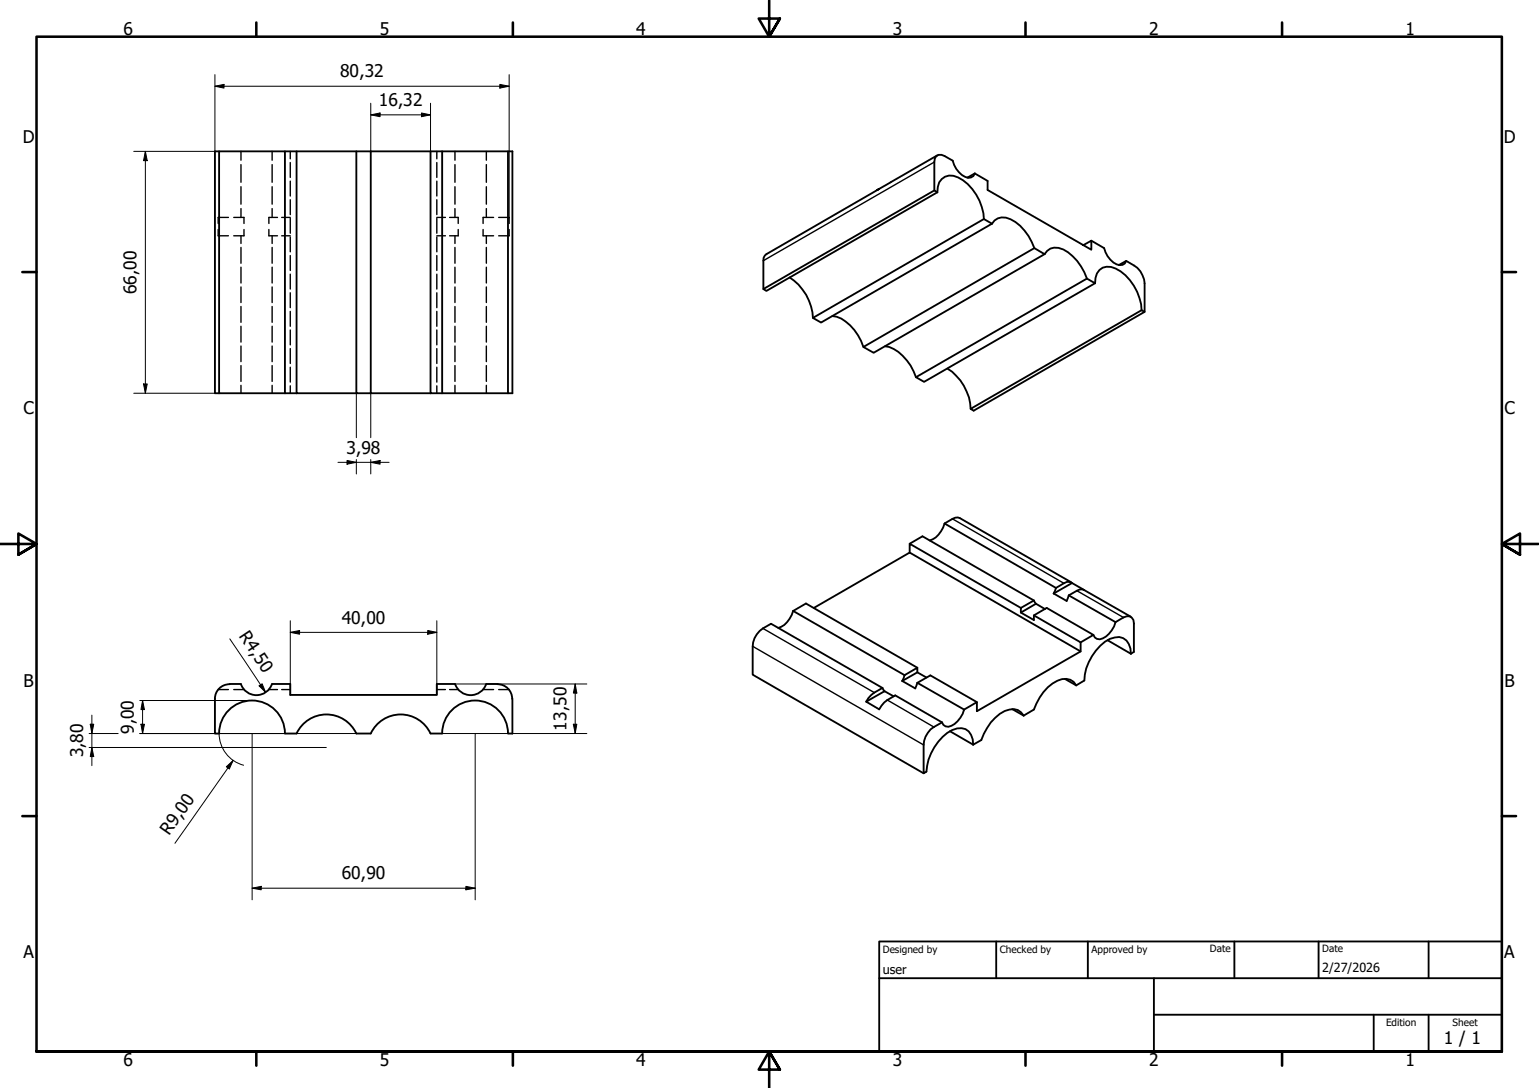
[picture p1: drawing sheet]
<svg xmlns="http://www.w3.org/2000/svg" width="420mm" height="297mm" viewBox="0 0 420 297" stroke-linecap="round" stroke-linejoin="round" font-family="sans-serif">
<!-- layer: Hidden (ISO) -->
<g fill="none" stroke="#000" stroke-width=".38">
<path d="M62.4 59.4h-2.8v1.6M63.8 59.4h2.8v1.6M65.8 41.3v2.4M65.8 44.9v4.9M65.8 51v4.7M65.8 56.9v2.5M74.3 41.3v2.4M74.3 44.9v4.9M74.3 51v4.7M74.3 56.9v2.5M75.8 59.4h-2.4v1.6M76.9 59.4h2.3"/>
<path d="M79.2 41.3v2.1M79.2 44.4v4M79.2 49.5v4M79.2 54.5v4.1M79.2 59.6v4.1M119.3 59.4h2.3M119.3 41.3v2.1M119.3 44.4v4M119.3 49.5v4M119.3 54.5v4.1M119.3 59.6v4.1M122.7 59.4h2.4v1.6"/>
<path d="M124.2 41.3v2.4M124.2 44.9v4.9M124.2 51v4.7M124.2 56.9v2.5M132.8 41.3v2.4M132.8 44.9v4.9M132.8 51v4.7M132.8 56.9v2.5M134.7 59.4h-2.8v1.6M136.1 59.4h2.9v1.6M59.6 62.7v1.7h2.8M65.8 64.4v2.1"/>
<path d="M65.8 67.5v4.4M65.8 72.9v4.4M65.8 78.3v4.3M66.6 62.7v1.7h-2.8M73.4 62.7v1.7h2.4M74.3 64.4v2.1M74.3 67.5v4.4M74.3 72.9v4.4M74.3 78.3v4.3M76.9 64.4h2.3M79.2 64.7v4.1M79.2 69.8v4"/>
<path d="M79.2 74.9v4M79.2 79.9v4.1M119.3 64.4h2.3M119.3 64.7v4.1M119.3 69.8v4M119.3 74.9v4M119.3 79.9v4.1M124.2 64.4v2.1M124.2 67.5v4.4M124.2 72.9v4.4M124.2 78.3v4.3M125.1 62.7v1.7h-2.4"/>
<path d="M131.9 62.7v1.7h2.8M132.8 64.4v2.1M132.8 67.5v4.4M132.8 72.9v4.4M132.8 78.3v4.3M139 62.7v1.7h-2.9M65.8 83.7v4.3M65.8 89.1v4.3M65.8 94.5v4.2M65.8 99.8v4.3M74.3 83.7v4.3M74.3 89.1v4.3"/>
<path d="M74.3 94.5v4.2M74.3 99.8v4.3M79.2 85v4.1M79.2 90.1v4.1M79.2 95.2v4M119.3 85v4.1M119.3 90.1v4.1M119.3 95.2v4M124.2 83.7v4.3M124.2 89.1v4.3M124.2 94.5v4.2M124.2 99.8v4.3"/>
<path d="M132.8 83.7v4.3M132.8 89.1v4.3M132.8 94.5v4.2M132.8 99.8v4.3M65.8 105.2v2.2M74.3 105.2v2.2M79.2 100.3v4M79.2 105.3v2.1M119.3 100.3v4M119.3 105.3v2.1M124.2 105.2v2.2M132.8 105.2v2.2"/>
<path d="M59.6 188.3h2.8M63.8 188.3h2.8M73.4 188.3h2.4M76.9 188.3h2.3M119.3 188.3h2.3M122.7 188.3h2.4M131.9 188.3h2.8M136.1 188.3h2.9"/>
</g>
<!-- layer: Visible (ISO) -->
<g fill="none" stroke="#000" stroke-width=".51">
<path d="M59.8 41.3v66.1h18M77.8 41.3v66.1h3.2M81 41.3v66.1h16.3M97.3 41.3v66.1h3.9M101.2 41.3v66.1h16.3M117.5 41.3v66.1h3.2M120.7 41.3v66.1h18M138.7 41.3v66.1h1.2v-66.1h-81.2v66.1h1.1M239.6 51.8l-30.8 18-.3 .6-.1 .8v7.7M255.1 52l-46.7 26.9 .8 .5 46.7-26.9M255.9 42.4l-16.5 9.5 .4-.2M255.9 52.5a3.9 3.9 0 0 1 3.2-4.6 7.9 7.9 0 0 1 6.3 3.7 14 14 0 0 1 3.2 8.2"/>
<path d="M266.1 47.4a1.78 1.78 0 0 1-2.6 .9 6.6 6.6 0 0 1-3.4-4.4l-2.2-1.3a1.72 1.72 0 0 0-2-.2 1.72 1.72 0 0 0-.8 1.8v7.8l.8 .5M266.1 47.4l3.5 2v2.5l28.3 16.3v-2.5l-2.1 1.2M266.1 47.4l-2 1.1M268.6 59.8l-46.7 27 2.3 1.3 46.6-27M268.6 59.8l2.2 1.3M215.6 75.7a14 14 0 0 1 6.3 11.1M270.8 61.1a3.6 3.6 0 0 1 5.1-1.2 13.9 13.9 0 0 1 6.5 7.8M282.4 67.7l-46.7 27 2.8 1.6 46.7-26.9M282.4 67.7l2.8 1.7M285.2 69.4a3.6 3.6 0 0 1 5.1-1.3 14 14 0 0 1 6.4 8M296.7 76.1l-46.6 26.9 2.2 1.3 46.7-27M296.7 76.1l2.3 1.2"/>
<path d="M297.9 65.7l3.5 2a6 6 0 0 0 4.3 4.7l.8-.1 .6-.4 .4-.7M299 77.3a3.9 3.9 0 0 1 3.1-4.5 7.9 7.9 0 0 1 6.4 3.7 14 14 0 0 1 3.2 8.2M305.4 72.4l2.1-1.2a7.5 7.5 0 0 1 4.9 5.1l.1 8.8-46.7 27-.8-.5 46.7-26.9M227.3 86.3a10.8 10.8 0 0 1 7.8 6.8l.6 1.6M241.6 94.5a10.3 10.3 0 0 1 7 5.3l1.5 3.2M311.7 84.7l.8 .4M258.6 100.6a13.7 13.7 0 0 1 6.4 11M248.3 150.9v-2.5l30.4 17.6M248.3 148.4l3.5-2 30.5 17.5M257.9 142.9l2.9-1.6 1.3 .2 30.4 17.5M257.9 142.9a6.5 6.5 0 0 1-4.1 4.7M257.9 142.9l30.4 17.6"/>
<path d="M292.7 159.2l-.7-.3h-.7l-3 1.6M292.7 159.2l-5 2.8M292.7 159.2l3.1 1.8M216.5 166.8a6.5 6.5 0 0 1-4 4.6M216.5 166.8l3.5-2 30.4 17.5M216.5 166.8l30.5 17.5M222.2 166l26.1-15.1 46.7 26.9M278.7 167.2l3.6 2.1v-1.3l3.5-2 12.7 7.3-3.5 2.1M282.3 163.9l.5 .9M282.3 163.9l-3.6 2.1v1.2l4.1-2.4M282.3 168l12.7 7.4v2.4l-28.3 16.4v-2.5l-12.7-7.3-3.6 2M282.8 164.8l2.5 1.5"/>
<path d="M287.7 162l3.5 2.1 .6-1.6M288.3 160.5l-.6 1.5M291.8 162.5l2.9-1.5 1.3 .1 12.7 7.3M291.8 162.5l12.7 7.3M302.4 174.8l6.3 3.7M304.5 169.8l2.2-1.2a1.75 1.75 0 0 1 2-.2 1.75 1.75 0 0 1 .9 1.8v7.8l-.9 .5M304.5 169.8a6.4 6.4 0 0 1-4.3 4.7l-.7-.1-.6-.4-.4-.7M308.7 178.5a4.2 4.2 0 0 0-3.1-4.6 7.7 7.7 0 0 0-6.4 3.7 14 14 0 0 0-3.2 8.2l-2.2 1.3M62.6 186.8a4 4 0 0 0-3.9 3.9v9.6h1.1a9 9 0 0 1 9-9.1 9 9 0 0 1 9 9l3.2 .1a9 9 0 0 1 8.1-5.2 9 9 0 0 1 8.2 5.1l3.9 .1a9 9 0 0 1 8.2-5.2 9 9 0 0 1 8.1 5.1l3.2 .1a9 9 0 0 1 9-9.1 9 9 0 0 1 9 9l1.2 .1v-9.6M62.7 186.7l3.1 .1a4.5 4.5 0 0 0 4.2 3 4.5 4.5 0 0 0 4.2-3M74.3 186.7h4.9v3h40.1v-3h4.9M135.9 186.8a4 4 0 0 1 3.9 4"/>
<path d="M135.9 186.7l-3.2 .1a4.5 4.5 0 0 1-4.2 3 4.5 4.5 0 0 1-4.2-3M240.9 187.8l.6 .9M240.9 187.8a8.2 8.2 0 0 0-4.4 3.8M240.9 187.8l-30.4-17.5a7 7 0 0 0-5 6.2v7.7l46.7 26.9M244 190.1l-2.5-1.4-5 2.9 3.5 2.1a8 8 0 0 1 4.4-3.8l12.8 7.3M246.3 185.9l3.6 2 .5-1.5M247 184.3l-.7 1.6M247 184.3l3.4-2v1.3l-4.1 2.3M250.4 183.6l2.5 1.4M250.4 186.4l12.8 7.3M257.2 197.2a7 7 0 0 0-5 6.2v7.7l.7-.4a14.2 14.2 0 0 1 7.1-11.4 3.6 3.6 0 0 1 5.6 2.6l.1 1.4M259.3 199.6l6.4 3.7"/>
<path d="M263.2 193.7a6.4 6.4 0 0 1-4.3 4.7l-.8-.1-.5-.4-.4-.7M266.7 191.7l-3.5 2M276.4 193.6l3.1 1.8M279.5 195.4a3.2 3.2 0 0 0-3.9-1.7 11.5 11.5 0 0 0-7 6.6l-.7 1.7-2.2 1.3M290.7 185.3l3.1 1.8M293.8 187.1a3.6 3.6 0 0 0-5.1-1.2 13.5 13.5 0 0 0-6.4 7.8l-2.8 1.7"/>
</g>
<!-- layer: Visible Narrow (ISO) -->
<path d="M255.1 44.2l-46.7 27M260 141.7l30.4 17.5M205.5 176.5l46.7 26.9M208.3 171.6l30.4 17.5M294 161.3l12.7 7.3M242.3 191.1l12.7 7.4" fill="none" stroke="#000" stroke-width=".38"/>
<!-- layer: Border (ISO) -->
<g fill="none" stroke="#000" stroke-width=".7">
<path d="M70 6.1v3.9M140 6.1v3.9M210 0v10l-2.9-4.9h5.8l-2.9 4.9 2.9-4.9M280 6.1v3.9M350 6.1v3.9M6.1 74.3h3.9M410 74.3h3.9M0 148.5h10l-5-2.8v5.7l5-2.9-5 2.9M420 148.5h-10l5-2.8v5.7l-5-2.9 5 2.9M6.1 222.8h3.9M410 222.8h3.9M10 287.1v-277.1h400v277.1h-400h400"/>
<path d="M70 287.1v3.8M140 287.1v3.8M212.9 292l-2.9-4.9 2.9 4.9h-5.8l2.9-4.9v9.9M280 287.1v3.8M350 287.1v3.8"/>
</g>
<!-- layer: Title (ISO) -->
<path d="M240 257h170v30.1h-170zM272 257v10.1M297 257v10.1M337 257v10.1M360 257v10.1M390 257v10.1M240 267.1h170M315 277h95M315 267.1v20M375 277v10.1M390 277v10.1" fill="none" stroke="#000" stroke-width=".51"/>
<!-- layer: Dimension (ISO) -->
<g fill="none" stroke="#000" stroke-width=".27">
<path d="M58.7 23.5l2.5-.5v1.1zM58.7 20.4v20.9h-22.2M58.7 23.5h80.3M101.2 31.4l2.6-.6v1.1zM101.2 28.2v13.1M101.2 31.4h16.3M115.1 30.8l2.4 .6-2.4 .5zM117.5 28.2v13.1M136.5 23l2.5 .5-2.5 .6zM139 20.4v39M39.7 41.3l.5 2.6h-1zM39.7 41.3v66.1"/>
<path d="M36.5 107.4h22.2M39.2 104.8h1l-.5 2.6zM97.3 107.4v12.1M101.2 107.4v12.1M92.3 126.2h13.9M94.7 125.7l2.6 .5-2.6 .5zM97.3 125.5v3.9M101.2 126.2l2.6-.5v1zM101.2 125.5v3.9M62.7 174.4l9.8 14.6M79.2 172.6l2.6-.5v1.1zM79.2 172.6h40.1"/>
<path d="M79.2 169.5v20.2M116.8 172.1l2.5 .5-2.5 .6zM119.3 169.5v20.2M24.6 197.7h1l-.5 2.6zM25.1 195.2v13.8M38.2 191.2h30.6M38.5 197.7h.9l-.5 2.6zM38.9 191.2l.5 2.5h-.9zM38.9 191.2v9.1M70.7 187.2l.9-.5 .9 2.3zM124.2 186.7h36M156.5 197.7h1l-.5 2.6z"/>
<path d="M157 186.7l.5 2.5h-1zM157 186.7v13.6M24.3 200.3h8M24.3 204.1h64.8M25.1 204.1l.5 2.5h-1zM38.2 200.3h59.1M59.8 200.2a9 9 0 0 0 6.7 8.7M61.8 209.3l1.8-1.7-1 2.3zM63.6 207.6l-15.8 22.6M68.8 200.3v45.4M120.7 200.3h39.5M129.7 200.3v45.4"/>
<path d="M68.8 242.5l2.5-.5v.9zM68.8 242.5h60.9M127.2 242l2.5 .5-2.5 .4z"/>
</g>
<g fill="#000">
<path d="M58.7 23.5l2.5-.5v1.1zM101.2 31.4l2.6-.6v1.1zM115.1 30.8l2.4 .6-2.4 .5zM136.5 23l2.5 .5-2.5 .6zM39.7 41.3l.5 2.6h-1zM39.2 104.8h1l-.5 2.6zM94.7 125.7l2.6 .5-2.6 .5zM101.2 126.2l2.6-.5v1zM79.2 172.6l2.6-.5v1.1zM116.8 172.1l2.5 .5-2.5 .6zM24.6 197.7h1l-.5 2.6zM38.5 197.7h.9l-.5 2.6z"/>
<path d="M38.9 191.2l.5 2.5h-.9zM70.7 187.2l.9-.5 .9 2.3zM156.5 197.7h1l-.5 2.6zM157 186.7l.5 2.5h-1zM25.1 204.1l.5 2.5h-1zM61.8 209.3l1.8-1.7-1 2.3zM68.8 242.5l2.5-.5v.9zM127.2 242l2.5 .5-2.5 .4z"/>
</g>
<g font-size="4.8">
<text x="33.7" y="9.6">6</text>
<text x="103.7" y="9.6">5</text>
<text x="173.7" y="9.6">4</text>
<text x="243.7" y="9.6">3</text>
<text x="313.7" y="9.6">2</text>
<text x="383.7" y="9.6">1</text>
<text x="92.8" y="21.1">80,32</text>
<text x="103.4" y="28.9">16,32</text>
<text x="6.2" y="38.9">D</text>
<text x="410.5" y="38.9">D</text>
<text x="37.3" y="80.3" transform="rotate(-90 37.3 80.3)">66,00</text>
<text x="6.4" y="113.1">C</text>
<text x="410.7" y="113.1">C</text>
<text x="94.6" y="123.9">3,98</text>
<text x="65.2" y="173.7" transform="rotate(56 65.2 173.7)">R4,50</text>
<text x="93.3" y="170.3">40,00</text>
<text x="6.4" y="187.4">B</text>
<text x="410.7" y="187.4">B</text>
<text x="36.6" y="200.4" transform="rotate(-90 36.6 200.4)">9,00</text>
<text x="154.6" y="199.5" transform="rotate(-90 154.6 199.5)">13,50</text>
<text x="22.7" y="206.8" transform="rotate(-90 22.7 206.8)">3,80</text>
<text x="46.2" y="228.2" transform="rotate(-55 46.2 228.2)">R9,00</text>
<text x="93.3" y="240.1">60,90</text>
<text x="6.4" y="261.7">A</text>
<text x="410.7" y="261.7">A</text>
<text x="394.2" y="285">1 / 1</text>
<text x="33.7" y="290.9">6</text>
<text x="103.7" y="290.9">5</text>
<text x="173.7" y="290.9">4</text>
<text x="243.7" y="290.9">3</text>
<text x="313.7" y="290.9">2</text>
<text x="383.7" y="290.9">1</text>
</g>
<g font-size="3.4">
<text x="241" y="266">user</text>
<text x="361" y="265.5">2/27/2026</text>
</g>
<g font-size="2.7">
<text x="241" y="260.1">Designed by</text>
<text x="273" y="260.1">Checked by</text>
<text x="298" y="260.1">Approved by</text>
<text x="330.3" y="260">Date</text>
<text x="361" y="260">Date</text>
<text x="378.4" y="280.1">Edition</text>
<text x="396.6" y="280.1">Sheet</text>
</g>
</svg>
